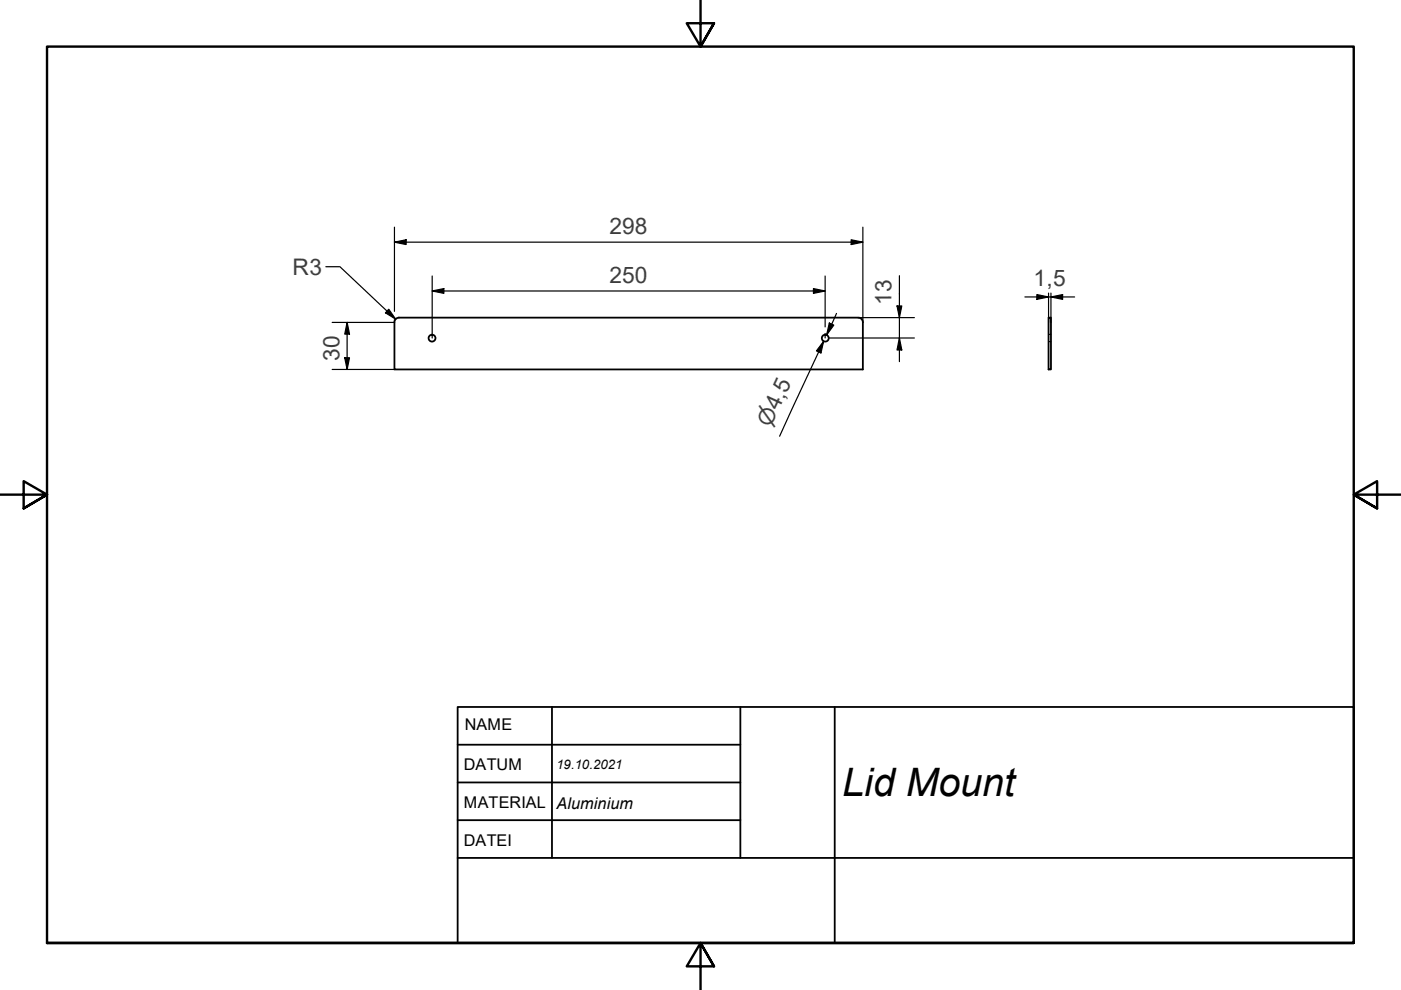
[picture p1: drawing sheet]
<svg xmlns="http://www.w3.org/2000/svg" width="297mm" height="210mm" viewBox="0 0 297 210" stroke-linecap="round" stroke-linejoin="round" font-family="sans-serif">
<!-- layer: Sichtbare Kanten(DIN) -->
<g fill="none" stroke="#000" stroke-width=".38">
<path d="M83.6 68.4v9.9h99.3v-9.9M181.9 67.3h-97.3a.98 .98 0 0 0-1 1M182 67.3a.98 .98 0 0 1 .9 1M222.3 67.3h.5v11h-.5zM97 149.9h190v50h-190zM97 157.9h60M117 149.9v32M157 149.9v32M177 149.9v50M97 165.9h60M97 173.9h60M97 181.9h80"/>
<circle cx="91.6" cy="71.7" r=".73"/>
<circle cx="175" cy="71.7" r=".73"/>
</g>
<!-- layer: Verdeckte Kanten(DIN) -->
<path d="M222.3 70.9h.2M222.3 72.4h.2M222.6 70.9h.2M222.6 72.4h.2" fill="none" stroke="#000" stroke-width=".25"/>
<!-- layer: Rahmen_0 -->
<path d="M148.5 -.1v10l-2.9-5h5.8l-2.9 5 2.9-5M0 104.9h10l-5-2.9v5.8l5-2.9-5 2.9M297 104.9h-10l5-2.9v5.8l-5-2.9 5 2.9M10 199.9v-190h277v190h-277h277M151.4 204.9l-2.9-5 2.9 5h-5.8l2.9-5v10" fill="none" stroke="#000" stroke-width=".51"/>
<!-- layer: Skizziergeometrie(DIN) -->
<path d="M177 181.9h110" fill="none" stroke="#000" stroke-width=".38"/>
<g fill="none" stroke="#000" stroke-width=".25">
<path d="M69.1 56.6h3l11.8 11.1M83.6 51.3l2.5-.5v1.1zM83.6 51.3h99.3M83.6 48.2v17.8M91.6 58.5v13.2M174.9 58.5v10.8M180.5 50.8l2.4 .5-2.4 .6zM182.9 48.2v20.2M190.7 58.5v18.2M70.4 78.3h13.2M73.1 75.9h1l-.5 2.4zM73.6 68.4l.5 2.4h-1z"/>
<path d="M73.6 68.4v9.9M82.4 65.6l1.5 2.1-2.2-1.4zM83.6 67.8v.6h-13.2M91.6 61.7l2.5-.5v1zM91.6 61.7h83.3M172.5 61.2l2.4 .5-2.4 .5zM173.5 74.6l1.1-2.2-9.3 20.1M174.6 72.4l-.5 2.4-1-.4zM174.9 70.7v1M175.7 71.7h18.2M175.8 68.5l1 .4-1.5 2.1zM177.4 66.5l-2.1 4.5"/>
<path d="M181.9 67.3h12M190.2 64.9h1l-.5 2.4zM190.7 71.7l.5 2.5h-1zM217.3 63h10.5M219.8 62.5l2.5 .5-2.5 .5zM222.3 62.1v6.3M222.8 63l2.5-.5v1zM222.8 62.1v6.3"/>
</g>
<g fill="#000">
<path d="M83.6 51.3l2.5-.5v1.1zM180.5 50.8l2.4 .5-2.4 .6zM73.1 75.9h1l-.5 2.4zM73.6 68.4l.5 2.4h-1zM82.4 65.6l1.5 2.1-2.2-1.4zM91.6 61.7l2.5-.5v1zM172.5 61.2l2.4 .5-2.4 .5zM174.6 72.4l-.5 2.4-1-.4zM175.8 68.5l1 .4-1.5 2.1zM190.2 64.9h1l-.5 2.4zM190.7 71.7l.5 2.5h-1zM219.8 62.5l2.5 .5-2.5 .5z"/>
<path d="M222.8 63l2.5-.5v1z"/>
</g>
<text font-size="8.3" x="178.6" y="168.7">Lid Mount</text>
<g font-size="4.8" fill="#3f3f3f">
<text x="129.2" y="49.7">298</text>
<text x="62" y="58.3">R3</text>
<text x="129.2" y="60">250</text>
<text x="189" y="64.7" transform="rotate(-90 189 64.7)">13</text>
<text x="219.1" y="60.7">1,5</text>
<text x="71.9" y="76.6" transform="rotate(-90 71.9 76.6)">30</text>
</g>
<text font-size="4.6" fill="#3f3f3f" x="163.4" y="90.8" transform="rotate(-65 163.4 90.8)">⌀4,5</text>
<g font-size="3.4">
<text x="98.6" y="154.8">NAME</text>
<text x="98.4" y="163.2">DATUM</text>
<text x="98.4" y="171.4">MATERIAL</text>
<text x="118" y="171.4">Aluminium</text>
<text x="98.4" y="179.4">DATEI</text>
</g>
<text font-size="2.8" x="118" y="163.1">19.10.2021</text>
</svg>
